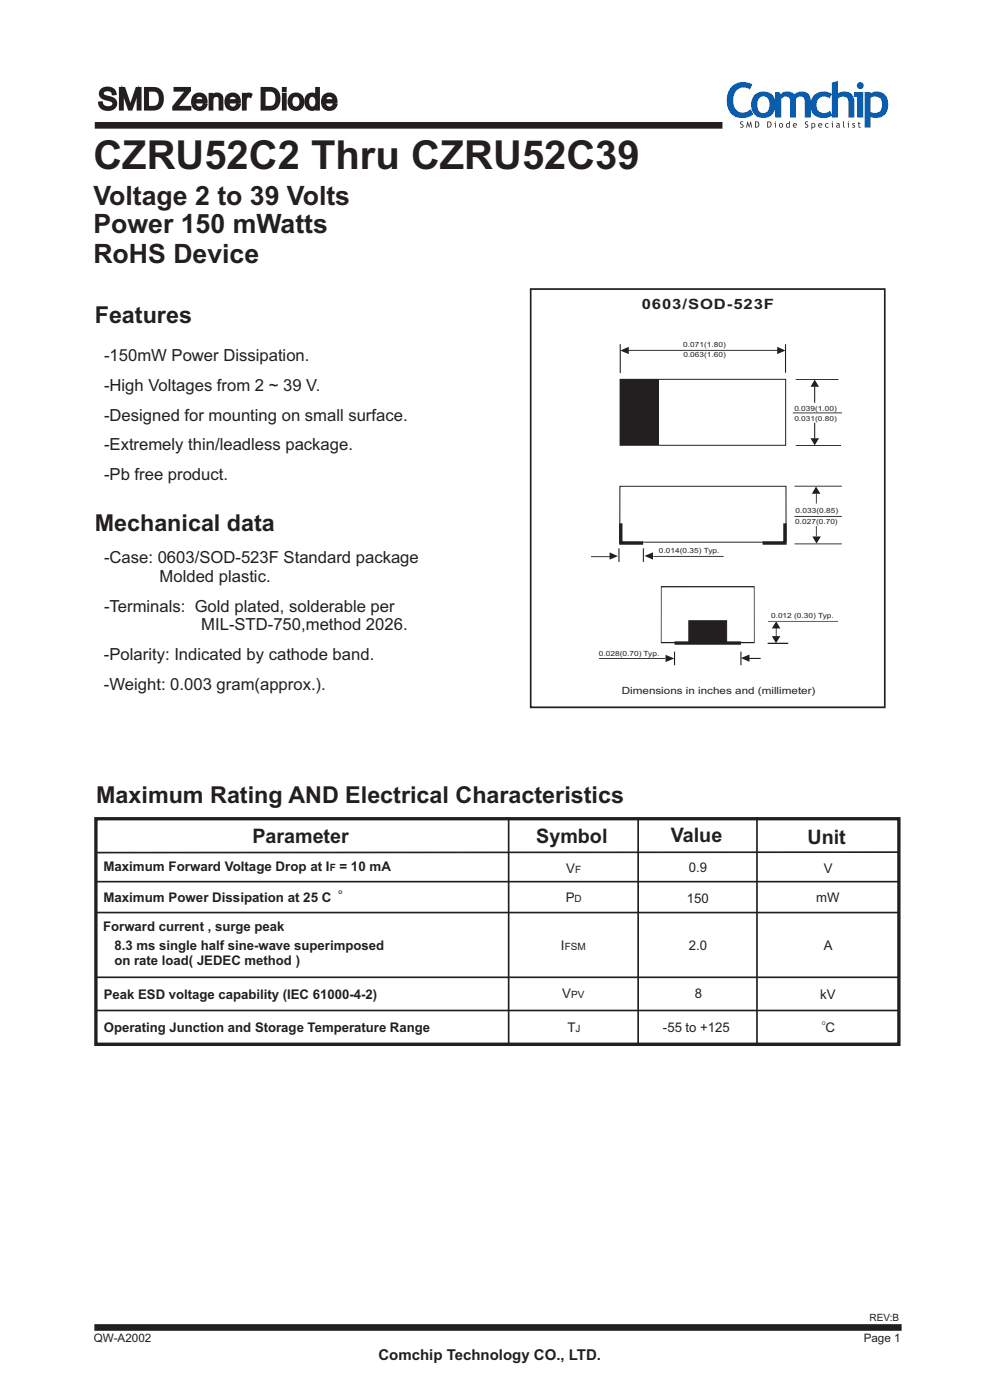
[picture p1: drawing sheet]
<svg xmlns="http://www.w3.org/2000/svg" width="210mm" height="297mm" viewBox="0 0 210 297" stroke-linecap="round" stroke-linejoin="round" font-family="sans-serif">
<path d="M20.1 26.6h132.9M20 281.3h171" fill="none" stroke="#231f20" stroke-width="1.4" stroke-linecap="butt"/>
<path d="M131.3 80.4h35.1v14h-35.1z" fill="none" stroke="#231f20" stroke-width=".21"/>
<path d="M112.4 61.3h75v88.6h-75z" fill="none" stroke="#231f20" stroke-width=".36"/>
<path d="M131.3 103.1h35.2v11.8h-35.2z" fill-rule="evenodd" fill="#fff" stroke="#231f20" stroke-width=".21"/>
<path d="M131.3 80.4h8.1v14h-8.1z" fill-rule="evenodd" fill="#231f20"/>
<path d="M131.4 72.9v6.2M133 74.2h31.7M166.4 72.9v6.1" fill="none" stroke="#231f20" stroke-width=".21"/>
<g fill="#231f20">
<path d="M131.4 74.3l1.8-.8v1.5z"/>
<path d="M164.6 73.5l1.8 .8-1.8 .7z"/>
</g>
<path d="M131.1 116.2v2.9M138.4 117.9h14.9" fill="none" stroke="#231f20" stroke-width=".21"/>
<path d="M136.5 117.8l1.8-.7v1.5z" fill="#231f20"/>
<path d="M168.5 80.4h9.1M168.5 94.4h9.6M172.6 89.6v3.3" fill="none" stroke="#231f20" stroke-width=".21"/>
<path d="M171.7 92.9h1.8l-.9 1.5z" fill="#231f20"/>
<path d="M172.6 81.8v3.5" fill="none" stroke="#231f20" stroke-width=".21"/>
<path d="M172.6 80.5l.9 1.5h-1.8z" fill="#231f20"/>
<path d="M167.9 87.5h10.4" fill="none" stroke="#231f20" stroke-width=".21"/>
<path d="M172.9 111.5v2.2" fill="none" stroke="#231f20" stroke-width=".29"/>
<path d="M172.1 113.7h1.8l-1 1.5z" fill="#231f20"/>
<path d="M172.9 104.6v2.1" fill="none" stroke="#231f20" stroke-width=".25"/>
<path d="M172.8 103.1l1 1.5h-1.8z" fill="#231f20"/>
<path d="M125.2 118h4M168.3 109.4h10" fill="none" stroke="#231f20" stroke-width=".21"/>
<path d="M131.5 110.9v4.2h4.7M166.3 110.9v4.2h-4.8" fill="none" stroke="#231f20" stroke-width=".71" stroke-linecap="butt"/>
<path d="M129.1 117.1l1.8 .8-1.8 .7z" fill="#231f20"/>
<path d="M136.3 116.2v2.9" fill="none" stroke="#231f20" stroke-width=".21"/>
<path d="M140.1 124.3h19.7v11.9h-19.8z" fill-rule="evenodd" fill="#fff" stroke="#231f20" stroke-width=".21"/>
<path d="M145.9 131.5h8v4.6h-8z" fill-rule="evenodd" fill="#231f20" stroke="#231f20" stroke-width=".21"/>
<path d="M142.9 136.3h14" fill="none" stroke="#231f20" stroke-width=".71" stroke-linecap="butt"/>
<path d="M162.6 136.3h4.4M162.7 131.7h14.8" fill="none" stroke="#231f20" stroke-width=".21"/>
<g fill="#231f20">
<path d="M163.5 134.8h1.8l-.9 1.5z"/>
<path d="M164.4 131.7l.9 1.5h-1.8z"/>
</g>
<path d="M164.4 132.7v2.2" fill="none" stroke="#231f20" stroke-width=".29"/>
<path d="M158.4 139.5h2.7" fill="none" stroke="#231f20" stroke-width=".21"/>
<path d="M156.9 139.5l1.8-.8v1.5z" fill="#231f20"/>
<path d="M142.9 138.1v2.9" fill="none" stroke="#231f20" stroke-width=".21"/>
<path d="M141 138.8l1.8 .8-1.8 .7z" fill="#231f20"/>
<path d="M168.3 103h10M168.3 115.3h10M126.9 139.5h14.1M156.9 138.1v2.9" fill="none" stroke="#231f20" stroke-width=".21"/>
<path d="M20.3 173.5h170.1v47.8h-170.1z" fill="none" stroke="#231f20" stroke-width=".71" stroke-linecap="butt"/>
<path d="M107.7 173.3v48M135.2 173.4v47.8M160.3 173.2v48.1M20.3 193.4h170M20.6 186.8h169.7M190.4 180.6l-169.8 .1M20.1 207.1h170.2M20.1 214.1h170.2M20.1 221.2h170.2" fill="none" stroke="#231f20" stroke-width=".35"/>
<g fill="#0a5dac">
<path d="M155.2 18.1a3.7 3.7 0 0 1 4.2-.2l-.6 1.1a2.17 2.17 0 0 0-2.3-.2 2.17 2.17 0 0 0-1.2 2 2.32 2.32 0 0 0 2.4 3l.7-.2 .5-.5 .6 1.1a3.4 3.4 0 0 1-3.8 .5 3.4 3.4 0 0 1-1.8-3.5l.3-1.5 .4-.8z"/>
<path d="M164.2 19.5h.9l.2 .5a2.19 2.19 0 0 1 3 0 1.98 1.98 0 0 1 2.2-.5 1.98 1.98 0 0 1 1.2 1.8v3.6h-1.2v-3.4a.99 .99 0 0 0-.8-1 .99 .99 0 0 0-1.1 .5v3.9h-1.3v-3.6a.98 .98 0 0 0-.8-.8 .98 .98 0 0 0-1 .5v3.9h-1.3z"/>
<path d="M172.4 20.2a3.1 3.1 0 0 1 3.8-.3l-.5 1a1.72 1.72 0 0 0-2.8 1.2 1.72 1.72 0 0 0 2.6 1.6l.3-.2 .5 1a3.1 3.1 0 0 1-4.4-.9 3.2 3.2 0 0 1 .5-3.4z"/>
<path d="M176.2 17.5l1.3-.3v2.6a2.12 2.12 0 0 1 2.3-.2 2.12 2.12 0 0 1 1.2 2v3.3h-1.3v-3.3a1.2 1.2 0 0 0-.9-1.1 1.2 1.2 0 0 0-1.3 .5v3.9h-1.3z"/>
<path d="M159.8 20.2a2.63 2.63 0 0 1 3.2-.5 2.63 2.63 0 0 1 1.3 3 2.62 2.62 0 0 1-3.1 2.3 2.62 2.62 0 0 1-2.1-3.3l.2-.8zM160.9 20.7a2.38 2.38 0 0 0 .1 3.1 1.37 1.37 0 0 0 1.5-.1 1.37 1.37 0 0 0 .5-1.5 1.34 1.34 0 0 0-.4-1.4 1.34 1.34 0 0 0-1.4-.3z"/>
<path d="M181.5 18.1a.73 .73 0 0 1 1.4 0 .73 .73 0 0 1-1.4 0zM180.9 19.5h1.9v5.4h-1.2v-4.4h-.7z"/>
<path d="M183.1 19.5h1.3v.4a2.39 2.39 0 0 1 2.7-.1 2.39 2.39 0 0 1 1 2.4 2.59 2.59 0 0 1-3.7 2.6v2.2h-1.3zM184.4 20.8v2.9a1.53 1.53 0 0 0 1.7 .1 1.53 1.53 0 0 0 .7-1.6 1.47 1.47 0 0 0-.7-1.6 1.47 1.47 0 0 0-1.7 .2z"/>
</g>
<g fill="#231f20">
<path d="M156.9 25.8h.5v.1h-.4v.3a.44 .44 0 0 1 .5 .6 .44 .44 0 0 1-.7 .2l.1-.1a.24 .24 0 0 0 .4-.1 .24 .24 0 0 0-.2-.3l-.3-.3z"/>
<path d="M158.3 25.7l.4 1 .3-1 .3 1.3h-.2l-.1-.8-.3 .9-.3-.9-.2 .8h-.2z"/>
<path d="M170.6 25.8h.5v.1h-.4v.3a.44 .44 0 0 1 .5 .6 .44 .44 0 0 1-.7 .2l.1-.1a.24 .24 0 0 0 .4-.1 .24 .24 0 0 0-.2-.3l-.3-.3z"/>
<path d="M174.9 26.2l.4-.1 .2 .1-.1 .1a.34 .34 0 0 0-.4 0 .34 .34 0 0 0 0 .5 .34 .34 0 0 0 .5 0v.2a.5 .5 0 0 1-.7-.1 .5 .5 0 0 1 .1-.7z"/>
<path d="M178.6 25.7h.2v1l.1 .4-.3-.2z"/>
<path d="M180.6 26.1h.5l-.1 .2-.3-.1v.2a.36 .36 0 0 1 .4 .5 .36 .36 0 0 1-.6 .1l.1-.2 .2 .1 .1-.1-.4-.4z"/>
<path d="M181.8 25.9l.2-.1v.3h.3v.1h-.3v.5l.3 .3h-.3l-.2-.1v-.7h-.1z"/>
<path d="M159.9 25.7a.7 .7 0 0 1 1 .7 .7 .7 0 0 1-1 .6zM160.1 25.9v1a.49 .49 0 0 0 .6-.5 .49 .49 0 0 0-.6-.5z"/>
<path d="M162.5 25.7a.7 .7 0 0 1 1 .7 .7 .7 0 0 1-1 .6zM162.7 25.9v1a.49 .49 0 0 0 .6-.5 .49 .49 0 0 0-.6-.5z"/>
<path d="M164.2 25.8a.1 .1 0 0 1 .2 0 .1 .1 0 0 1-.2 0zM164 26.1h.3v.9h-.1v-.8z"/>
<path d="M165 26.5a.47 .47 0 0 1 .9 0 .47 .47 0 0 1-.9 0zM165.3 26.3l-.1 .5 .2 .1a.32 .32 0 0 0 .3-.4 .32 .32 0 0 0-.4-.2z"/>
<path d="M166.6 26.2l.5-.1v-.4h.2v1.3h-.2a.46 .46 0 0 1-.6-.2 .46 .46 0 0 1 .1-.6zM166.7 26.3v.5l.4 .1v-.6z"/>
<path d="M168.1 26.2a.42 .42 0 0 1 .5-.1 .42 .42 0 0 1 .2 .5h-.7l.2 .3 .3-.1 .1 .2a.5 .5 0 0 1-.7-.1 .5 .5 0 0 1 .1-.7zM168.2 26.3l-.1 .2h.5l-.1-.3z"/>
<path d="M171.9 26.1l.1 .1a.46 .46 0 0 1 .7 .4 .46 .46 0 0 1-.7 .4v.4h-.1zM172 26.3l.1 .6a.34 .34 0 0 0 .4-.3 .34 .34 0 0 0-.4-.4z"/>
<path d="M173.4 26.2a.42 .42 0 0 1 .5-.1 .42 .42 0 0 1 .2 .5h-.6l.1 .3 .4-.1 .1 .2a.5 .5 0 0 1-.7-.1 .5 .5 0 0 1 0-.7zM173.6 26.3l-.1 .2h.5l-.2-.3z"/>
<path d="M176.2 25.8a.15 .15 0 0 1 .3 0 .15 .15 0 0 1-.3 0zM176.1 26.1h.3v.9h-.1v-.8z"/>
<path d="M177.2 26.2a.42 .42 0 0 1 .6 .3l.1 .6-.2-.2-.3 .2a.33 .33 0 0 1-.3-.5 .33 .33 0 0 1 .5-.2l.1 .1-.1-.2h-.4zM177.4 26.6l-.1 .3 .4-.1v-.2z"/>
<path d="M179.7 25.8a.1 .1 0 0 1 .2 0 .1 .1 0 0 1-.2 0zM179.5 26.1h.3v.9h-.1v-.8z"/>
</g>
<text font-size="8.5" fill="#231f20" x="19.8" y="35.9">CZRU52C2 Thru CZRU52C39</text>
<text font-size="6.3" fill="#231f20" x="20.7" y="23.2">SMD Zener Diode</text>
<g font-size="5.6" fill="#231f20">
<text x="19.8" y="43.5">Voltage 2 to 39 Volts</text>
<text x="19.8" y="49.5">Power 150 mWatts</text>
<text x="19.8" y="55.7">RoHS Device</text>
</g>
<g font-size="4.9" fill="#231f20">
<text x="20.1" y="68.5">Features</text>
<text x="20.1" y="112.6">Mechanical data</text>
<text x="20.4" y="170.3">Maximum Rating AND Electrical Characteristics</text>
</g>
<g font-size="4.2" fill="#231f20">
<text x="53.5" y="178.6">Parameter</text>
<text x="113.6" y="178.6">Symbol</text>
<text x="142.1" y="178.5">Value</text>
<text x="171" y="178.8">Unit</text>
</g>
<g font-size="3.5" fill="#231f20">
<text x="22" y="76.5">-150mW Power Dissipation.</text>
<text x="22" y="82.8">-High Voltages from 2 ~ 39 V.</text>
<text x="22" y="89.1">-Designed for mounting on small surface.</text>
<text x="22" y="95.4">-Extremely thin/leadless package.</text>
<text x="22" y="101.7">-Pb free product.</text>
<text x="22" y="119.4">-Case: 0603/SOD-523F Standard package</text>
<text x="33.8" y="123.4">Molded plastic.</text>
<text x="22" y="129.7">-Terminals: Gold plated, solderable per</text>
<text x="42.6" y="133.6">MIL-STD-750,method 2026.</text>
<text x="22" y="139.9">-Polarity: Indicated by cathode band.</text>
<text x="22" y="146.2">-Weight: 0.003 gram(approx.).</text>
</g>
<text font-size="3.2" fill="#231f20" x="80.2" y="288.1">Comchip Technology CO., LTD.</text>
<text font-size="3" fill="#231f20" x="135.9" y="65.6">0603/SOD-523F</text>
<g font-size="2.8" fill="#231f20">
<text x="21.9" y="184.7">Maximum Forward Voltage Drop at I</text>
<text x="71.9" y="184.7">= 10 mA</text>
<text x="119.9" y="184.9">V</text>
<text x="145.9" y="184.8">0.9</text>
<text x="174.5" y="184.9">V</text>
<text x="21.9" y="191.1">Maximum Power Dissipation at 25 C</text>
<text x="119.8" y="191.2">P</text>
<text x="145.5" y="191.3">150</text>
<text x="172.9" y="191.2">mW</text>
<text x="21.9" y="197.3">Forward current , surge peak</text>
<text x="24.2" y="201.3">8.3 ms single half sine-wave superimposed</text>
<text x="118.8" y="201.3">I</text>
<text x="145.9" y="201.3">2.0</text>
<text x="174.5" y="201.4">A</text>
<text x="24.2" y="204.4">on rate load( JEDEC method )</text>
<text x="22" y="211.7">Peak ESD voltage capability (IEC 61000-4-2)</text>
<text x="119.1" y="211.6">V</text>
<text x="147.2" y="211.6">8</text>
<text x="173.7" y="211.7">kV</text>
<text x="22" y="218.7">Operating Junction and Storage Temperature Range</text>
<text x="120.2" y="218.6">T</text>
<text x="140.4" y="218.6">-55 to +125</text>
<text x="174.8" y="218.7">C</text>
</g>
<g font-size="2.5" fill="#231f20">
<text x="19.9" y="284.5">QW-A2002</text>
<text x="182.9" y="284.4">Page 1</text>
</g>
<g font-size="2.1" fill="#231f20">
<text x="131.7" y="147">Dimensions in inches and (millimeter)</text>
<text x="69.8" y="184.7">F</text>
<text x="121.8" y="184.9">F</text>
<text x="121.7" y="191.2">D</text>
<text x="119.6" y="201.3">FSM</text>
<text x="121" y="211.6">PV</text>
<text x="121.9" y="218.6">J</text>
<text x="184.2" y="280">REV:B</text>
</g>
<g font-size="1.5" fill="#231f20">
<text x="144.7" y="73.6">0.071(1.80)</text>
<text x="144.7" y="75.7">0.063(1.60)</text>
<text x="168.3" y="89.1">0.031(0.80)</text>
<text x="168.3" y="87">0.039(1.00)</text>
<text x="168.4" y="111.1">0.027(0.70)</text>
<text x="168.5" y="108.8">0.033(0.85)</text>
<text x="139.6" y="117.1">0.014(0.35) Typ.</text>
<text x="163.3" y="131">0.012 (0.30) Typ.</text>
<text x="126.8" y="139">0.028(0.70) Typ.</text>
</g>
<g font-size="1.1" fill="#231f20">
<text x="71.7" y="189.5">O</text>
<text x="174.1" y="217.2">O</text>
</g>
</svg>
